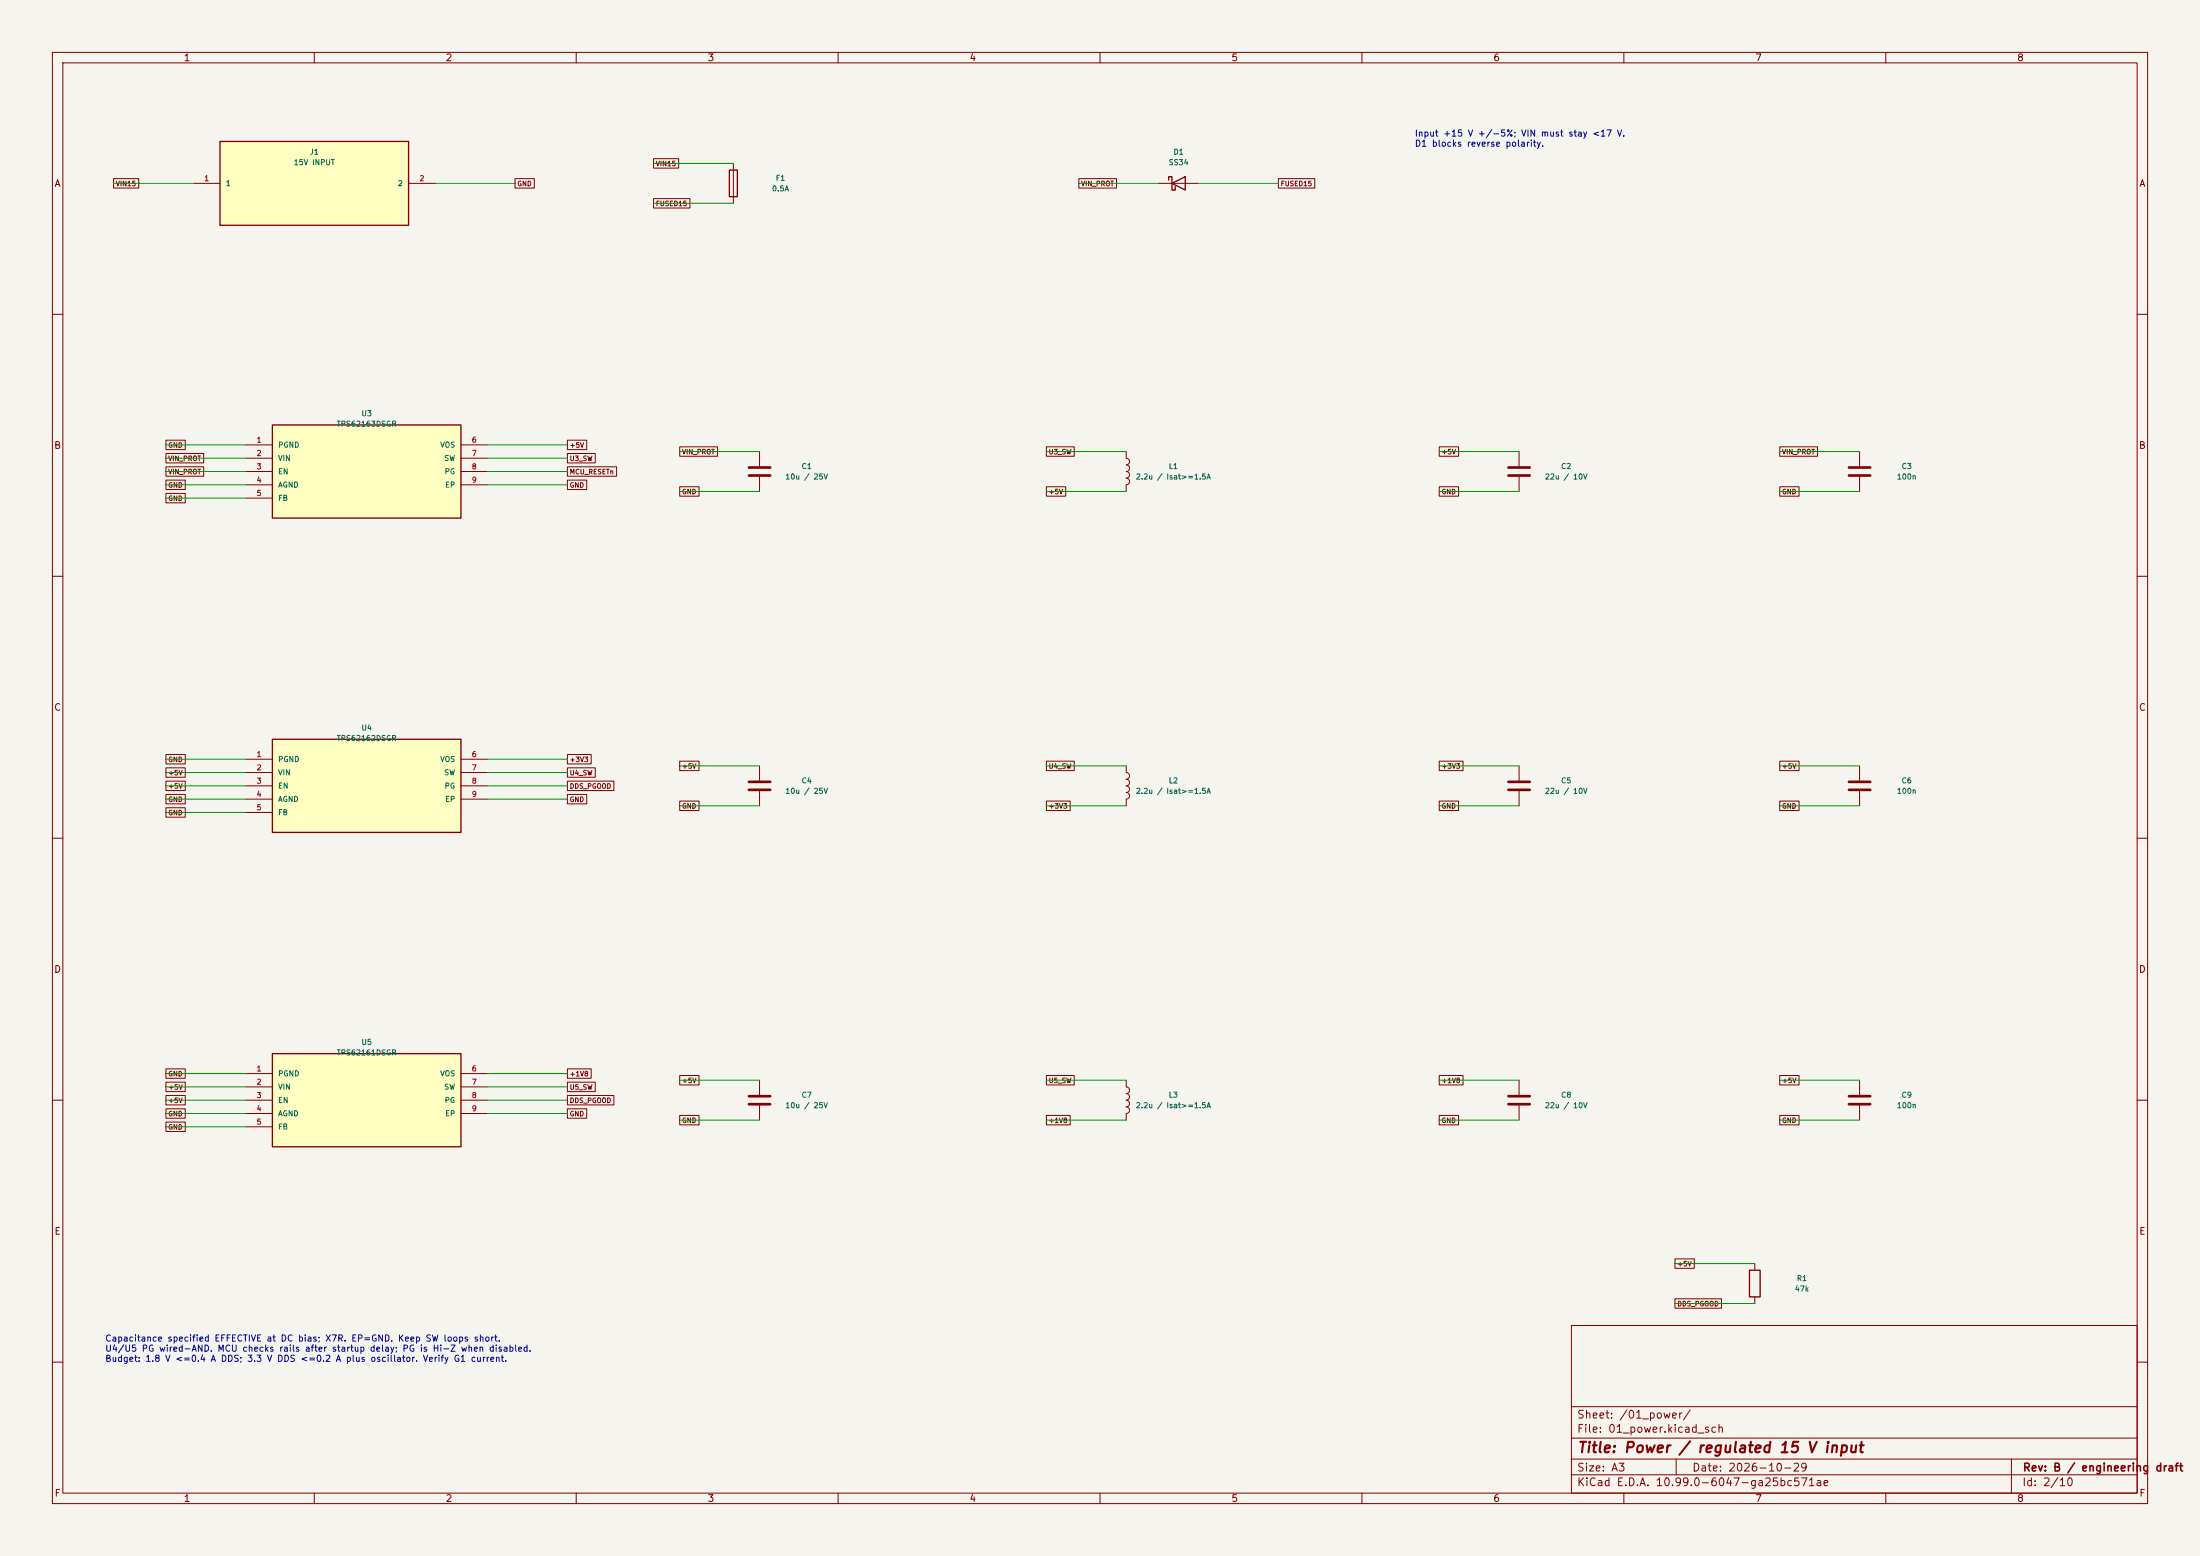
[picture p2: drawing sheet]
(kicad_sch (version 20250114) (generator "eeschema") (paper "A3") (title_block (title "Power / regulated 15 V input") (date "2026-10-29") (rev "B / engineering draft"))(lib_symbols (symbol "Local:C"
  (pin_numbers (hide yes))
  (pin_names
   (offset 0.254))
  (exclude_from_sim no)
  (in_bom yes)
  (on_board yes)
  (in_pos_files yes)
  (duplicate_pin_numbers_are_jumpers no)
  (property "Reference" "C" (at 0.635 2.54 0) (show_name no) (do_not_autoplace no) (effects (font (size 1.27 1.27)) (justify left)))
  (property "Value" "C" (at 0.635 -2.54 0) (show_name no) (do_not_autoplace no) (effects (font (size 1.27 1.27)) (justify left)))
  (property "Footprint" "" (at 0.9652 -3.81 0) (show_name no) (do_not_autoplace no) (hide yes) (effects (font (size 1.27 1.27))))
  (property "Datasheet" "" (at 0 0 0) (show_name no) (do_not_autoplace no) (hide yes) (effects (font (size 1.27 1.27))))
  (property "Description" "Unpolarized capacitor" (at 0 0 0) (show_name no) (do_not_autoplace no) (hide yes) (effects (font (size 1.27 1.27))))
  (symbol "C_0_1"
   (polyline (pts (xy -2.032 0.762) (xy 2.032 0.762)) (stroke (width 0.508) (type default)) (fill (type none)))
   (polyline (pts (xy -2.032 -0.762) (xy 2.032 -0.762)) (stroke (width 0.508) (type default)) (fill (type none))))
  (symbol "C_1_1"
   (pin passive line (at 0 3.81 270) (length 2.794) (name "" (effects (font (size 1.27 1.27)))) (number "1" (effects (font (size 1.27 1.27)))))
   (pin passive line (at 0 -3.81 90) (length 2.794) (name "" (effects (font (size 1.27 1.27)))) (number "2" (effects (font (size 1.27 1.27))))))
  (embedded_fonts no))(symbol "Local:D_Schottky"
  (pin_numbers (hide yes))
  (pin_names
   (offset 1.016) (hide yes))
  (exclude_from_sim no)
  (in_bom yes)
  (on_board yes)
  (in_pos_files yes)
  (duplicate_pin_numbers_are_jumpers no)
  (property "Reference" "D" (at 0 2.54 0) (show_name no) (do_not_autoplace no) (effects (font (size 1.27 1.27))))
  (property "Value" "D_Schottky" (at 0 -2.54 0) (show_name no) (do_not_autoplace no) (effects (font (size 1.27 1.27))))
  (property "Footprint" "" (at 0 0 0) (show_name no) (do_not_autoplace no) (hide yes) (effects (font (size 1.27 1.27))))
  (property "Datasheet" "" (at 0 0 0) (show_name no) (do_not_autoplace no) (hide yes) (effects (font (size 1.27 1.27))))
  (property "Description" "Schottky diode" (at 0 0 0) (show_name no) (do_not_autoplace no) (hide yes) (effects (font (size 1.27 1.27))))
  (symbol "D_Schottky_0_1"
   (polyline (pts (xy -1.905 0.635) (xy -1.905 1.27) (xy -1.27 1.27) (xy -1.27 -1.27) (xy -0.635 -1.27) (xy -0.635 -0.635)) (stroke (width 0.254) (type default)) (fill (type none)))
   (polyline (pts (xy 1.27 1.27) (xy 1.27 -1.27) (xy -1.27 0) (xy 1.27 1.27)) (stroke (width 0.254) (type default)) (fill (type none)))
   (polyline (pts (xy 1.27 0) (xy -1.27 0)) (stroke (width 0) (type default)) (fill (type none))))
  (symbol "D_Schottky_1_1"
   (pin passive line (at -3.81 0 0) (length 2.54) (name "K" (effects (font (size 1.27 1.27)))) (number "1" (effects (font (size 1.27 1.27)))))
   (pin passive line (at 3.81 0 180) (length 2.54) (name "A" (effects (font (size 1.27 1.27)))) (number "2" (effects (font (size 1.27 1.27))))))
  (embedded_fonts no))(symbol "Local:Fuse"
  (pin_numbers (hide yes))
  (pin_names
   (offset 0))
  (exclude_from_sim no)
  (in_bom yes)
  (on_board yes)
  (in_pos_files yes)
  (duplicate_pin_numbers_are_jumpers no)
  (property "Reference" "F" (at 2.032 0 90) (show_name no) (do_not_autoplace no) (effects (font (size 1.27 1.27))))
  (property "Value" "Fuse" (at -1.905 0 90) (show_name no) (do_not_autoplace no) (effects (font (size 1.27 1.27))))
  (property "Footprint" "" (at -1.778 0 90) (show_name no) (do_not_autoplace no) (hide yes) (effects (font (size 1.27 1.27))))
  (property "Datasheet" "" (at 0 0 0) (show_name no) (do_not_autoplace no) (hide yes) (effects (font (size 1.27 1.27))))
  (property "Description" "Fuse" (at 0 0 0) (show_name no) (do_not_autoplace no) (hide yes) (effects (font (size 1.27 1.27))))
  (symbol "Fuse_0_1"
   (rectangle (start -0.762 -2.54) (end 0.762 2.54) (stroke (width 0.254) (type default)) (fill (type none)))
   (polyline (pts (xy 0 2.54) (xy 0 -2.54)) (stroke (width 0) (type default)) (fill (type none))))
  (symbol "Fuse_1_1"
   (pin passive line (at 0 3.81 270) (length 1.27) (name "" (effects (font (size 1.27 1.27)))) (number "1" (effects (font (size 1.27 1.27)))))
   (pin passive line (at 0 -3.81 90) (length 1.27) (name "" (effects (font (size 1.27 1.27)))) (number "2" (effects (font (size 1.27 1.27))))))
  (embedded_fonts no))(symbol "Local:J2" (pin_names (offset 1)) (in_bom yes) (on_board yes)(property "Reference" "U" (at 0 13 0) (effects (font (size 1 1))))(property "Value" "J2" (at 0 10 0) (effects (font (size 1 1))))(symbol "J2_0_1" (rectangle (start -18 8) (end 18 -8) (stroke (width 0.254) (type default)) (fill (type background))))(symbol "J2_1_1" (pin passive line (at -23.08 0.0 0) (length 5.08) (name "1" (effects (font (size 1 1)))) (number "1" (effects (font (size 1 1)))))(pin passive line (at 23.08 0.0 180) (length 5.08) (name "2" (effects (font (size 1 1)))) (number "2" (effects (font (size 1 1)))))))(symbol "Local:L"
  (pin_numbers (hide yes))
  (pin_names
   (offset 1.016) (hide yes))
  (exclude_from_sim no)
  (in_bom yes)
  (on_board yes)
  (in_pos_files yes)
  (duplicate_pin_numbers_are_jumpers no)
  (property "Reference" "L" (at -1.27 0 90) (show_name no) (do_not_autoplace no) (effects (font (size 1.27 1.27))))
  (property "Value" "L" (at 1.905 0 90) (show_name no) (do_not_autoplace no) (effects (font (size 1.27 1.27))))
  (property "Footprint" "" (at 0 0 0) (show_name no) (do_not_autoplace no) (hide yes) (effects (font (size 1.27 1.27))))
  (property "Datasheet" "" (at 0 0 0) (show_name no) (do_not_autoplace no) (hide yes) (effects (font (size 1.27 1.27))))
  (property "Description" "Inductor" (at 0 0 0) (show_name no) (do_not_autoplace no) (hide yes) (effects (font (size 1.27 1.27))))
  (symbol "L_0_1"
   (arc (start 0 2.54) (mid 0.6323 1.905) (end 0 1.27) (stroke (width 0) (type default)) (fill (type none)))
   (arc (start 0 1.27) (mid 0.6323 0.635) (end 0 0) (stroke (width 0) (type default)) (fill (type none)))
   (arc (start 0 0) (mid 0.6323 -0.635) (end 0 -1.27) (stroke (width 0) (type default)) (fill (type none)))
   (arc (start 0 -1.27) (mid 0.6323 -1.905) (end 0 -2.54) (stroke (width 0) (type default)) (fill (type none))))
  (symbol "L_1_1"
   (pin passive line (at 0 3.81 270) (length 1.27) (name "1" (effects (font (size 1.27 1.27)))) (number "1" (effects (font (size 1.27 1.27)))))
   (pin passive line (at 0 -3.81 90) (length 1.27) (name "2" (effects (font (size 1.27 1.27)))) (number "2" (effects (font (size 1.27 1.27))))))
  (embedded_fonts no))(symbol "Local:R"
  (pin_numbers (hide yes))
  (pin_names
   (offset 0))
  (exclude_from_sim no)
  (in_bom yes)
  (on_board yes)
  (in_pos_files yes)
  (duplicate_pin_numbers_are_jumpers no)
  (property "Reference" "R" (at 2.032 0 90) (show_name no) (do_not_autoplace no) (effects (font (size 1.27 1.27))))
  (property "Value" "R" (at 0 0 90) (show_name no) (do_not_autoplace no) (effects (font (size 1.27 1.27))))
  (property "Footprint" "" (at -1.778 0 90) (show_name no) (do_not_autoplace no) (hide yes) (effects (font (size 1.27 1.27))))
  (property "Datasheet" "" (at 0 0 0) (show_name no) (do_not_autoplace no) (hide yes) (effects (font (size 1.27 1.27))))
  (property "Description" "Resistor" (at 0 0 0) (show_name no) (do_not_autoplace no) (hide yes) (effects (font (size 1.27 1.27))))
  (symbol "R_0_1"
   (rectangle (start -1.016 -2.54) (end 1.016 2.54) (stroke (width 0.254) (type default)) (fill (type none))))
  (symbol "R_1_1"
   (pin passive line (at 0 3.81 270) (length 1.27) (name "" (effects (font (size 1.27 1.27)))) (number "1" (effects (font (size 1.27 1.27)))))
   (pin passive line (at 0 -3.81 90) (length 1.27) (name "" (effects (font (size 1.27 1.27)))) (number "2" (effects (font (size 1.27 1.27))))))
  (embedded_fonts no))(symbol "Local:TPS6216x" (pin_names (offset 1)) (in_bom yes) (on_board yes)(property "Reference" "U" (at 0 13.89 0) (effects (font (size 1 1))))(property "Value" "TPS6216x" (at 0 10.89 0) (effects (font (size 1 1))))(symbol "TPS6216x_0_1" (rectangle (start -18 8.89) (end 18 -8.89) (stroke (width 0.254) (type default)) (fill (type background))))(symbol "TPS6216x_1_1" (pin power_in line (at -23.08 5.08 0) (length 5.08) (name "PGND" (effects (font (size 1 1)))) (number "1" (effects (font (size 1 1)))))(pin power_in line (at -23.08 2.54 0) (length 5.08) (name "VIN" (effects (font (size 1 1)))) (number "2" (effects (font (size 1 1)))))(pin input line (at -23.08 0.0 0) (length 5.08) (name "EN" (effects (font (size 1 1)))) (number "3" (effects (font (size 1 1)))))(pin power_in line (at -23.08 -2.54 0) (length 5.08) (name "AGND" (effects (font (size 1 1)))) (number "4" (effects (font (size 1 1)))))(pin input line (at -23.08 -5.08 0) (length 5.08) (name "FB" (effects (font (size 1 1)))) (number "5" (effects (font (size 1 1)))))(pin input line (at 23.08 5.08 180) (length 5.08) (name "VOS" (effects (font (size 1 1)))) (number "6" (effects (font (size 1 1)))))(pin output line (at 23.08 2.54 180) (length 5.08) (name "SW" (effects (font (size 1 1)))) (number "7" (effects (font (size 1 1)))))(pin open_collector line (at 23.08 0.0 180) (length 5.08) (name "PG" (effects (font (size 1 1)))) (number "8" (effects (font (size 1 1)))))(pin power_in line (at 23.08 -2.54 180) (length 5.08) (name "EP" (effects (font (size 1 1)))) (number "9" (effects (font (size 1 1))))))))(symbol (lib_id "Local:J2") (at 60 35 0) (unit 1) (in_bom yes) (on_board yes) (dnp no)(property "Reference" "J1" (at 60 29.0 0) (effects (font (size 1 1))))(property "Value" "15V INPUT" (at 60 31.0 0) (effects (font (size 1 1))))(pin "1")(pin "2"))(wire (pts (xy 36.9200 35.0000) (xy 21.6800 35.0000)) (stroke (width 0) (type default)))(global_label "VIN15" (shape passive) (at 21.6800 35.0000 0) (effects (font (size 0.9 0.9)) (justify left))(property "Intersheetrefs" "${INTERSHEET_REFS}" (at 21.68 35.0 0) (effects (font (size 1 1)) (hide yes))))(wire (pts (xy 83.0800 35.0000) (xy 98.3200 35.0000)) (stroke (width 0) (type default)))(global_label "GND" (shape passive) (at 98.3200 35.0000 0) (effects (font (size 0.9 0.9)) (justify left))(property "Intersheetrefs" "${INTERSHEET_REFS}" (at 98.32 35.0 0) (effects (font (size 1 1)) (hide yes))))(symbol (lib_id "Local:Fuse") (at 140 35 0) (unit 1) (in_bom yes) (on_board yes) (dnp no)(property "Reference" "F1" (at 149 34 0) (effects (font (size 1 1))))(property "Value" "0.5A" (at 149 36 0) (effects (font (size 1 1))))(pin "1")(pin "2"))(wire (pts (xy 140.0000 31.1900) (xy 124.7600 31.1900)) (stroke (width 0) (type default)))(global_label "VIN15" (shape passive) (at 124.7600 31.1900 0) (effects (font (size 0.9 0.9)) (justify left))(property "Intersheetrefs" "${INTERSHEET_REFS}" (at 124.76 31.19 0) (effects (font (size 1 1)) (hide yes))))(wire (pts (xy 140.0000 38.8100) (xy 124.7600 38.8100)) (stroke (width 0) (type default)))(global_label "FUSED15" (shape passive) (at 124.7600 38.8100 0) (effects (font (size 0.9 0.9)) (justify left))(property "Intersheetrefs" "${INTERSHEET_REFS}" (at 124.76 38.81 0) (effects (font (size 1 1)) (hide yes))))(symbol (lib_id "Local:D_Schottky") (at 225 35 0) (unit 1) (in_bom yes) (on_board yes) (dnp no)(property "Reference" "D1" (at 225 29 0) (effects (font (size 1 1))))(property "Value" "SS34" (at 225 31 0) (effects (font (size 1 1))))(pin "1")(pin "2"))(wire (pts (xy 221.1900 35.0000) (xy 205.9500 35.0000)) (stroke (width 0) (type default)))(global_label "VIN_PROT" (shape passive) (at 205.9500 35.0000 0) (effects (font (size 0.9 0.9)) (justify left))(property "Intersheetrefs" "${INTERSHEET_REFS}" (at 205.95 35 0) (effects (font (size 1 1)) (hide yes))))(wire (pts (xy 228.8100 35.0000) (xy 244.0500 35.0000)) (stroke (width 0) (type default)))(global_label "FUSED15" (shape passive) (at 244.0500 35.0000 0) (effects (font (size 0.9 0.9)) (justify left))(property "Intersheetrefs" "${INTERSHEET_REFS}" (at 244.05 35 0) (effects (font (size 1 1)) (hide yes))))(text "Input +15 V +/-5%; VIN must stay <17 V.\nD1 blocks reverse polarity." (at 270 25 0) (effects (font (size 1.2 1.2)) (justify left top)))(symbol (lib_id "Local:TPS6216x") (at 70 90 0) (unit 1) (in_bom yes) (on_board yes) (dnp no)(property "Reference" "U3" (at 70 78.92 0) (effects (font (size 1 1))))(property "Value" "TPS62163DSGR" (at 70 80.92 0) (effects (font (size 1 1))))(pin "1")(pin "2")(pin "3")(pin "4")(pin "5")(pin "6")(pin "7")(pin "8")(pin "9"))(wire (pts (xy 46.9200 84.9200) (xy 31.6800 84.9200)) (stroke (width 0) (type default)))(global_label "GND" (shape passive) (at 31.6800 84.9200 0) (effects (font (size 0.9 0.9)) (justify left))(property "Intersheetrefs" "${INTERSHEET_REFS}" (at 31.68 84.92 0) (effects (font (size 1 1)) (hide yes))))(wire (pts (xy 46.9200 87.4600) (xy 31.6800 87.4600)) (stroke (width 0) (type default)))(global_label "VIN_PROT" (shape passive) (at 31.6800 87.4600 0) (effects (font (size 0.9 0.9)) (justify left))(property "Intersheetrefs" "${INTERSHEET_REFS}" (at 31.68 87.46 0) (effects (font (size 1 1)) (hide yes))))(wire (pts (xy 46.9200 90.0000) (xy 31.6800 90.0000)) (stroke (width 0) (type default)))(global_label "VIN_PROT" (shape passive) (at 31.6800 90.0000 0) (effects (font (size 0.9 0.9)) (justify left))(property "Intersheetrefs" "${INTERSHEET_REFS}" (at 31.68 90.0 0) (effects (font (size 1 1)) (hide yes))))(wire (pts (xy 46.9200 92.5400) (xy 31.6800 92.5400)) (stroke (width 0) (type default)))(global_label "GND" (shape passive) (at 31.6800 92.5400 0) (effects (font (size 0.9 0.9)) (justify left))(property "Intersheetrefs" "${INTERSHEET_REFS}" (at 31.68 92.54 0) (effects (font (size 1 1)) (hide yes))))(wire (pts (xy 46.9200 95.0800) (xy 31.6800 95.0800)) (stroke (width 0) (type default)))(global_label "GND" (shape passive) (at 31.6800 95.0800 0) (effects (font (size 0.9 0.9)) (justify left))(property "Intersheetrefs" "${INTERSHEET_REFS}" (at 31.68 95.08 0) (effects (font (size 1 1)) (hide yes))))(wire (pts (xy 93.0800 84.9200) (xy 108.3200 84.9200)) (stroke (width 0) (type default)))(global_label "+5V" (shape passive) (at 108.3200 84.9200 0) (effects (font (size 0.9 0.9)) (justify left))(property "Intersheetrefs" "${INTERSHEET_REFS}" (at 108.32 84.92 0) (effects (font (size 1 1)) (hide yes))))(wire (pts (xy 93.0800 87.4600) (xy 108.3200 87.4600)) (stroke (width 0) (type default)))(global_label "U3_SW" (shape passive) (at 108.3200 87.4600 0) (effects (font (size 0.9 0.9)) (justify left))(property "Intersheetrefs" "${INTERSHEET_REFS}" (at 108.32 87.46 0) (effects (font (size 1 1)) (hide yes))))(wire (pts (xy 93.0800 90.0000) (xy 108.3200 90.0000)) (stroke (width 0) (type default)))(global_label "MCU_RESETn" (shape passive) (at 108.3200 90.0000 0) (effects (font (size 0.9 0.9)) (justify left))(property "Intersheetrefs" "${INTERSHEET_REFS}" (at 108.32 90.0 0) (effects (font (size 1 1)) (hide yes))))(wire (pts (xy 93.0800 92.5400) (xy 108.3200 92.5400)) (stroke (width 0) (type default)))(global_label "GND" (shape passive) (at 108.3200 92.5400 0) (effects (font (size 0.9 0.9)) (justify left))(property "Intersheetrefs" "${INTERSHEET_REFS}" (at 108.32 92.54 0) (effects (font (size 1 1)) (hide yes))))(symbol (lib_id "Local:C") (at 145 90 0) (unit 1) (in_bom yes) (on_board yes) (dnp no)(property "Reference" "C1" (at 154 89 0) (effects (font (size 1 1))))(property "Value" "10u / 25V" (at 154 91 0) (effects (font (size 1 1))))(pin "1")(pin "2"))(wire (pts (xy 145.0000 86.1900) (xy 129.7600 86.1900)) (stroke (width 0) (type default)))(global_label "VIN_PROT" (shape passive) (at 129.7600 86.1900 0) (effects (font (size 0.9 0.9)) (justify left))(property "Intersheetrefs" "${INTERSHEET_REFS}" (at 129.76 86.19 0) (effects (font (size 1 1)) (hide yes))))(wire (pts (xy 145.0000 93.8100) (xy 129.7600 93.8100)) (stroke (width 0) (type default)))(global_label "GND" (shape passive) (at 129.7600 93.8100 0) (effects (font (size 0.9 0.9)) (justify left))(property "Intersheetrefs" "${INTERSHEET_REFS}" (at 129.76 93.81 0) (effects (font (size 1 1)) (hide yes))))(symbol (lib_id "Local:L") (at 215 90 0) (unit 1) (in_bom yes) (on_board yes) (dnp no)(property "Reference" "L1" (at 224 89 0) (effects (font (size 1 1))))(property "Value" "2.2u / Isat>=1.5A" (at 224 91 0) (effects (font (size 1 1))))(pin "1")(pin "2"))(wire (pts (xy 215.0000 86.1900) (xy 199.7600 86.1900)) (stroke (width 0) (type default)))(global_label "U3_SW" (shape passive) (at 199.7600 86.1900 0) (effects (font (size 0.9 0.9)) (justify left))(property "Intersheetrefs" "${INTERSHEET_REFS}" (at 199.76 86.19 0) (effects (font (size 1 1)) (hide yes))))(wire (pts (xy 215.0000 93.8100) (xy 199.7600 93.8100)) (stroke (width 0) (type default)))(global_label "+5V" (shape passive) (at 199.7600 93.8100 0) (effects (font (size 0.9 0.9)) (justify left))(property "Intersheetrefs" "${INTERSHEET_REFS}" (at 199.76 93.81 0) (effects (font (size 1 1)) (hide yes))))(symbol (lib_id "Local:C") (at 290 90 0) (unit 1) (in_bom yes) (on_board yes) (dnp no)(property "Reference" "C2" (at 299 89 0) (effects (font (size 1 1))))(property "Value" "22u / 10V" (at 299 91 0) (effects (font (size 1 1))))(pin "1")(pin "2"))(wire (pts (xy 290.0000 86.1900) (xy 274.7600 86.1900)) (stroke (width 0) (type default)))(global_label "+5V" (shape passive) (at 274.7600 86.1900 0) (effects (font (size 0.9 0.9)) (justify left))(property "Intersheetrefs" "${INTERSHEET_REFS}" (at 274.76 86.19 0) (effects (font (size 1 1)) (hide yes))))(wire (pts (xy 290.0000 93.8100) (xy 274.7600 93.8100)) (stroke (width 0) (type default)))(global_label "GND" (shape passive) (at 274.7600 93.8100 0) (effects (font (size 0.9 0.9)) (justify left))(property "Intersheetrefs" "${INTERSHEET_REFS}" (at 274.76 93.81 0) (effects (font (size 1 1)) (hide yes))))(symbol (lib_id "Local:C") (at 355 90 0) (unit 1) (in_bom yes) (on_board yes) (dnp no)(property "Reference" "C3" (at 364 89 0) (effects (font (size 1 1))))(property "Value" "100n" (at 364 91 0) (effects (font (size 1 1))))(pin "1")(pin "2"))(wire (pts (xy 355.0000 86.1900) (xy 339.7600 86.1900)) (stroke (width 0) (type default)))(global_label "VIN_PROT" (shape passive) (at 339.7600 86.1900 0) (effects (font (size 0.9 0.9)) (justify left))(property "Intersheetrefs" "${INTERSHEET_REFS}" (at 339.76 86.19 0) (effects (font (size 1 1)) (hide yes))))(wire (pts (xy 355.0000 93.8100) (xy 339.7600 93.8100)) (stroke (width 0) (type default)))(global_label "GND" (shape passive) (at 339.7600 93.8100 0) (effects (font (size 0.9 0.9)) (justify left))(property "Intersheetrefs" "${INTERSHEET_REFS}" (at 339.76 93.81 0) (effects (font (size 1 1)) (hide yes))))(symbol (lib_id "Local:TPS6216x") (at 70 150 0) (unit 1) (in_bom yes) (on_board yes) (dnp no)(property "Reference" "U4" (at 70 138.92 0) (effects (font (size 1 1))))(property "Value" "TPS62162DSGR" (at 70 140.92 0) (effects (font (size 1 1))))(pin "1")(pin "2")(pin "3")(pin "4")(pin "5")(pin "6")(pin "7")(pin "8")(pin "9"))(wire (pts (xy 46.9200 144.9200) (xy 31.6800 144.9200)) (stroke (width 0) (type default)))(global_label "GND" (shape passive) (at 31.6800 144.9200 0) (effects (font (size 0.9 0.9)) (justify left))(property "Intersheetrefs" "${INTERSHEET_REFS}" (at 31.68 144.92 0) (effects (font (size 1 1)) (hide yes))))(wire (pts (xy 46.9200 147.4600) (xy 31.6800 147.4600)) (stroke (width 0) (type default)))(global_label "+5V" (shape passive) (at 31.6800 147.4600 0) (effects (font (size 0.9 0.9)) (justify left))(property "Intersheetrefs" "${INTERSHEET_REFS}" (at 31.68 147.46 0) (effects (font (size 1 1)) (hide yes))))(wire (pts (xy 46.9200 150.0000) (xy 31.6800 150.0000)) (stroke (width 0) (type default)))(global_label "+5V" (shape passive) (at 31.6800 150.0000 0) (effects (font (size 0.9 0.9)) (justify left))(property "Intersheetrefs" "${INTERSHEET_REFS}" (at 31.68 150.0 0) (effects (font (size 1 1)) (hide yes))))(wire (pts (xy 46.9200 152.5400) (xy 31.6800 152.5400)) (stroke (width 0) (type default)))(global_label "GND" (shape passive) (at 31.6800 152.5400 0) (effects (font (size 0.9 0.9)) (justify left))(property "Intersheetrefs" "${INTERSHEET_REFS}" (at 31.68 152.54 0) (effects (font (size 1 1)) (hide yes))))(wire (pts (xy 46.9200 155.0800) (xy 31.6800 155.0800)) (stroke (width 0) (type default)))(global_label "GND" (shape passive) (at 31.6800 155.0800 0) (effects (font (size 0.9 0.9)) (justify left))(property "Intersheetrefs" "${INTERSHEET_REFS}" (at 31.68 155.08 0) (effects (font (size 1 1)) (hide yes))))(wire (pts (xy 93.0800 144.9200) (xy 108.3200 144.9200)) (stroke (width 0) (type default)))(global_label "+3V3" (shape passive) (at 108.3200 144.9200 0) (effects (font (size 0.9 0.9)) (justify left))(property "Intersheetrefs" "${INTERSHEET_REFS}" (at 108.32 144.92 0) (effects (font (size 1 1)) (hide yes))))(wire (pts (xy 93.0800 147.4600) (xy 108.3200 147.4600)) (stroke (width 0) (type default)))(global_label "U4_SW" (shape passive) (at 108.3200 147.4600 0) (effects (font (size 0.9 0.9)) (justify left))(property "Intersheetrefs" "${INTERSHEET_REFS}" (at 108.32 147.46 0) (effects (font (size 1 1)) (hide yes))))(wire (pts (xy 93.0800 150.0000) (xy 108.3200 150.0000)) (stroke (width 0) (type default)))(global_label "DDS_PGOOD" (shape passive) (at 108.3200 150.0000 0) (effects (font (size 0.9 0.9)) (justify left))(property "Intersheetrefs" "${INTERSHEET_REFS}" (at 108.32 150.0 0) (effects (font (size 1 1)) (hide yes))))(wire (pts (xy 93.0800 152.5400) (xy 108.3200 152.5400)) (stroke (width 0) (type default)))(global_label "GND" (shape passive) (at 108.3200 152.5400 0) (effects (font (size 0.9 0.9)) (justify left))(property "Intersheetrefs" "${INTERSHEET_REFS}" (at 108.32 152.54 0) (effects (font (size 1 1)) (hide yes))))(symbol (lib_id "Local:C") (at 145 150 0) (unit 1) (in_bom yes) (on_board yes) (dnp no)(property "Reference" "C4" (at 154 149 0) (effects (font (size 1 1))))(property "Value" "10u / 25V" (at 154 151 0) (effects (font (size 1 1))))(pin "1")(pin "2"))(wire (pts (xy 145.0000 146.1900) (xy 129.7600 146.1900)) (stroke (width 0) (type default)))(global_label "+5V" (shape passive) (at 129.7600 146.1900 0) (effects (font (size 0.9 0.9)) (justify left))(property "Intersheetrefs" "${INTERSHEET_REFS}" (at 129.76 146.19 0) (effects (font (size 1 1)) (hide yes))))(wire (pts (xy 145.0000 153.8100) (xy 129.7600 153.8100)) (stroke (width 0) (type default)))(global_label "GND" (shape passive) (at 129.7600 153.8100 0) (effects (font (size 0.9 0.9)) (justify left))(property "Intersheetrefs" "${INTERSHEET_REFS}" (at 129.76 153.81 0) (effects (font (size 1 1)) (hide yes))))(symbol (lib_id "Local:L") (at 215 150 0) (unit 1) (in_bom yes) (on_board yes) (dnp no)(property "Reference" "L2" (at 224 149 0) (effects (font (size 1 1))))(property "Value" "2.2u / Isat>=1.5A" (at 224 151 0) (effects (font (size 1 1))))(pin "1")(pin "2"))(wire (pts (xy 215.0000 146.1900) (xy 199.7600 146.1900)) (stroke (width 0) (type default)))(global_label "U4_SW" (shape passive) (at 199.7600 146.1900 0) (effects (font (size 0.9 0.9)) (justify left))(property "Intersheetrefs" "${INTERSHEET_REFS}" (at 199.76 146.19 0) (effects (font (size 1 1)) (hide yes))))(wire (pts (xy 215.0000 153.8100) (xy 199.7600 153.8100)) (stroke (width 0) (type default)))(global_label "+3V3" (shape passive) (at 199.7600 153.8100 0) (effects (font (size 0.9 0.9)) (justify left))(property "Intersheetrefs" "${INTERSHEET_REFS}" (at 199.76 153.81 0) (effects (font (size 1 1)) (hide yes))))(symbol (lib_id "Local:C") (at 290 150 0) (unit 1) (in_bom yes) (on_board yes) (dnp no)(property "Reference" "C5" (at 299 149 0) (effects (font (size 1 1))))(property "Value" "22u / 10V" (at 299 151 0) (effects (font (size 1 1))))(pin "1")(pin "2"))(wire (pts (xy 290.0000 146.1900) (xy 274.7600 146.1900)) (stroke (width 0) (type default)))(global_label "+3V3" (shape passive) (at 274.7600 146.1900 0) (effects (font (size 0.9 0.9)) (justify left))(property "Intersheetrefs" "${INTERSHEET_REFS}" (at 274.76 146.19 0) (effects (font (size 1 1)) (hide yes))))(wire (pts (xy 290.0000 153.8100) (xy 274.7600 153.8100)) (stroke (width 0) (type default)))(global_label "GND" (shape passive) (at 274.7600 153.8100 0) (effects (font (size 0.9 0.9)) (justify left))(property "Intersheetrefs" "${INTERSHEET_REFS}" (at 274.76 153.81 0) (effects (font (size 1 1)) (hide yes))))(symbol (lib_id "Local:C") (at 355 150 0) (unit 1) (in_bom yes) (on_board yes) (dnp no)(property "Reference" "C6" (at 364 149 0) (effects (font (size 1 1))))(property "Value" "100n" (at 364 151 0) (effects (font (size 1 1))))(pin "1")(pin "2"))(wire (pts (xy 355.0000 146.1900) (xy 339.7600 146.1900)) (stroke (width 0) (type default)))(global_label "+5V" (shape passive) (at 339.7600 146.1900 0) (effects (font (size 0.9 0.9)) (justify left))(property "Intersheetrefs" "${INTERSHEET_REFS}" (at 339.76 146.19 0) (effects (font (size 1 1)) (hide yes))))(wire (pts (xy 355.0000 153.8100) (xy 339.7600 153.8100)) (stroke (width 0) (type default)))(global_label "GND" (shape passive) (at 339.7600 153.8100 0) (effects (font (size 0.9 0.9)) (justify left))(property "Intersheetrefs" "${INTERSHEET_REFS}" (at 339.76 153.81 0) (effects (font (size 1 1)) (hide yes))))(symbol (lib_id "Local:TPS6216x") (at 70 210 0) (unit 1) (in_bom yes) (on_board yes) (dnp no)(property "Reference" "U5" (at 70 198.92 0) (effects (font (size 1 1))))(property "Value" "TPS62161DSGR" (at 70 200.92 0) (effects (font (size 1 1))))(pin "1")(pin "2")(pin "3")(pin "4")(pin "5")(pin "6")(pin "7")(pin "8")(pin "9"))(wire (pts (xy 46.9200 204.9200) (xy 31.6800 204.9200)) (stroke (width 0) (type default)))(global_label "GND" (shape passive) (at 31.6800 204.9200 0) (effects (font (size 0.9 0.9)) (justify left))(property "Intersheetrefs" "${INTERSHEET_REFS}" (at 31.68 204.92 0) (effects (font (size 1 1)) (hide yes))))(wire (pts (xy 46.9200 207.4600) (xy 31.6800 207.4600)) (stroke (width 0) (type default)))(global_label "+5V" (shape passive) (at 31.6800 207.4600 0) (effects (font (size 0.9 0.9)) (justify left))(property "Intersheetrefs" "${INTERSHEET_REFS}" (at 31.68 207.46 0) (effects (font (size 1 1)) (hide yes))))(wire (pts (xy 46.9200 210.0000) (xy 31.6800 210.0000)) (stroke (width 0) (type default)))(global_label "+5V" (shape passive) (at 31.6800 210.0000 0) (effects (font (size 0.9 0.9)) (justify left))(property "Intersheetrefs" "${INTERSHEET_REFS}" (at 31.68 210.0 0) (effects (font (size 1 1)) (hide yes))))(wire (pts (xy 46.9200 212.5400) (xy 31.6800 212.5400)) (stroke (width 0) (type default)))(global_label "GND" (shape passive) (at 31.6800 212.5400 0) (effects (font (size 0.9 0.9)) (justify left))(property "Intersheetrefs" "${INTERSHEET_REFS}" (at 31.68 212.54 0) (effects (font (size 1 1)) (hide yes))))(wire (pts (xy 46.9200 215.0800) (xy 31.6800 215.0800)) (stroke (width 0) (type default)))(global_label "GND" (shape passive) (at 31.6800 215.0800 0) (effects (font (size 0.9 0.9)) (justify left))(property "Intersheetrefs" "${INTERSHEET_REFS}" (at 31.68 215.08 0) (effects (font (size 1 1)) (hide yes))))(wire (pts (xy 93.0800 204.9200) (xy 108.3200 204.9200)) (stroke (width 0) (type default)))(global_label "+1V8" (shape passive) (at 108.3200 204.9200 0) (effects (font (size 0.9 0.9)) (justify left))(property "Intersheetrefs" "${INTERSHEET_REFS}" (at 108.32 204.92 0) (effects (font (size 1 1)) (hide yes))))(wire (pts (xy 93.0800 207.4600) (xy 108.3200 207.4600)) (stroke (width 0) (type default)))(global_label "U5_SW" (shape passive) (at 108.3200 207.4600 0) (effects (font (size 0.9 0.9)) (justify left))(property "Intersheetrefs" "${INTERSHEET_REFS}" (at 108.32 207.46 0) (effects (font (size 1 1)) (hide yes))))(wire (pts (xy 93.0800 210.0000) (xy 108.3200 210.0000)) (stroke (width 0) (type default)))(global_label "DDS_PGOOD" (shape passive) (at 108.3200 210.0000 0) (effects (font (size 0.9 0.9)) (justify left))(property "Intersheetrefs" "${INTERSHEET_REFS}" (at 108.32 210.0 0) (effects (font (size 1 1)) (hide yes))))(wire (pts (xy 93.0800 212.5400) (xy 108.3200 212.5400)) (stroke (width 0) (type default)))(global_label "GND" (shape passive) (at 108.3200 212.5400 0) (effects (font (size 0.9 0.9)) (justify left))(property "Intersheetrefs" "${INTERSHEET_REFS}" (at 108.32 212.54 0) (effects (font (size 1 1)) (hide yes))))(symbol (lib_id "Local:C") (at 145 210 0) (unit 1) (in_bom yes) (on_board yes) (dnp no)(property "Reference" "C7" (at 154 209 0) (effects (font (size 1 1))))(property "Value" "10u / 25V" (at 154 211 0) (effects (font (size 1 1))))(pin "1")(pin "2"))(wire (pts (xy 145.0000 206.1900) (xy 129.7600 206.1900)) (stroke (width 0) (type default)))(global_label "+5V" (shape passive) (at 129.7600 206.1900 0) (effects (font (size 0.9 0.9)) (justify left))(property "Intersheetrefs" "${INTERSHEET_REFS}" (at 129.76 206.19 0) (effects (font (size 1 1)) (hide yes))))(wire (pts (xy 145.0000 213.8100) (xy 129.7600 213.8100)) (stroke (width 0) (type default)))(global_label "GND" (shape passive) (at 129.7600 213.8100 0) (effects (font (size 0.9 0.9)) (justify left))(property "Intersheetrefs" "${INTERSHEET_REFS}" (at 129.76 213.81 0) (effects (font (size 1 1)) (hide yes))))(symbol (lib_id "Local:L") (at 215 210 0) (unit 1) (in_bom yes) (on_board yes) (dnp no)(property "Reference" "L3" (at 224 209 0) (effects (font (size 1 1))))(property "Value" "2.2u / Isat>=1.5A" (at 224 211 0) (effects (font (size 1 1))))(pin "1")(pin "2"))(wire (pts (xy 215.0000 206.1900) (xy 199.7600 206.1900)) (stroke (width 0) (type default)))(global_label "U5_SW" (shape passive) (at 199.7600 206.1900 0) (effects (font (size 0.9 0.9)) (justify left))(property "Intersheetrefs" "${INTERSHEET_REFS}" (at 199.76 206.19 0) (effects (font (size 1 1)) (hide yes))))(wire (pts (xy 215.0000 213.8100) (xy 199.7600 213.8100)) (stroke (width 0) (type default)))(global_label "+1V8" (shape passive) (at 199.7600 213.8100 0) (effects (font (size 0.9 0.9)) (justify left))(property "Intersheetrefs" "${INTERSHEET_REFS}" (at 199.76 213.81 0) (effects (font (size 1 1)) (hide yes))))(symbol (lib_id "Local:C") (at 290 210 0) (unit 1) (in_bom yes) (on_board yes) (dnp no)(property "Reference" "C8" (at 299 209 0) (effects (font (size 1 1))))(property "Value" "22u / 10V" (at 299 211 0) (effects (font (size 1 1))))(pin "1")(pin "2"))(wire (pts (xy 290.0000 206.1900) (xy 274.7600 206.1900)) (stroke (width 0) (type default)))(global_label "+1V8" (shape passive) (at 274.7600 206.1900 0) (effects (font (size 0.9 0.9)) (justify left))(property "Intersheetrefs" "${INTERSHEET_REFS}" (at 274.76 206.19 0) (effects (font (size 1 1)) (hide yes))))(wire (pts (xy 290.0000 213.8100) (xy 274.7600 213.8100)) (stroke (width 0) (type default)))(global_label "GND" (shape passive) (at 274.7600 213.8100 0) (effects (font (size 0.9 0.9)) (justify left))(property "Intersheetrefs" "${INTERSHEET_REFS}" (at 274.76 213.81 0) (effects (font (size 1 1)) (hide yes))))(symbol (lib_id "Local:C") (at 355 210 0) (unit 1) (in_bom yes) (on_board yes) (dnp no)(property "Reference" "C9" (at 364 209 0) (effects (font (size 1 1))))(property "Value" "100n" (at 364 211 0) (effects (font (size 1 1))))(pin "1")(pin "2"))(wire (pts (xy 355.0000 206.1900) (xy 339.7600 206.1900)) (stroke (width 0) (type default)))(global_label "+5V" (shape passive) (at 339.7600 206.1900 0) (effects (font (size 0.9 0.9)) (justify left))(property "Intersheetrefs" "${INTERSHEET_REFS}" (at 339.76 206.19 0) (effects (font (size 1 1)) (hide yes))))(wire (pts (xy 355.0000 213.8100) (xy 339.7600 213.8100)) (stroke (width 0) (type default)))(global_label "GND" (shape passive) (at 339.7600 213.8100 0) (effects (font (size 0.9 0.9)) (justify left))(property "Intersheetrefs" "${INTERSHEET_REFS}" (at 339.76 213.81 0) (effects (font (size 1 1)) (hide yes))))(symbol (lib_id "Local:R") (at 335 245 0) (unit 1) (in_bom yes) (on_board yes) (dnp no)(property "Reference" "R1" (at 344 244 0) (effects (font (size 1 1))))(property "Value" "47k" (at 344 246 0) (effects (font (size 1 1))))(pin "1")(pin "2"))(wire (pts (xy 335.0000 241.1900) (xy 319.7600 241.1900)) (stroke (width 0) (type default)))(global_label "+5V" (shape passive) (at 319.7600 241.1900 0) (effects (font (size 0.9 0.9)) (justify left))(property "Intersheetrefs" "${INTERSHEET_REFS}" (at 319.76 241.19 0) (effects (font (size 1 1)) (hide yes))))(wire (pts (xy 335.0000 248.8100) (xy 319.7600 248.8100)) (stroke (width 0) (type default)))(global_label "DDS_PGOOD" (shape passive) (at 319.7600 248.8100 0) (effects (font (size 0.9 0.9)) (justify left))(property "Intersheetrefs" "${INTERSHEET_REFS}" (at 319.76 248.81 0) (effects (font (size 1 1)) (hide yes))))(text "Capacitance specified EFFECTIVE at DC bias; X7R. EP=GND. Keep SW loops short.\nU4/U5 PG wired-AND. MCU checks rails after startup delay; PG is Hi-Z when disabled.\nBudget: 1.8 V <=0.4 A DDS; 3.3 V DDS <=0.2 A plus oscillator. Verify G1 current." (at 20 255 0) (effects (font (size 1.2 1.2)) (justify left top))))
